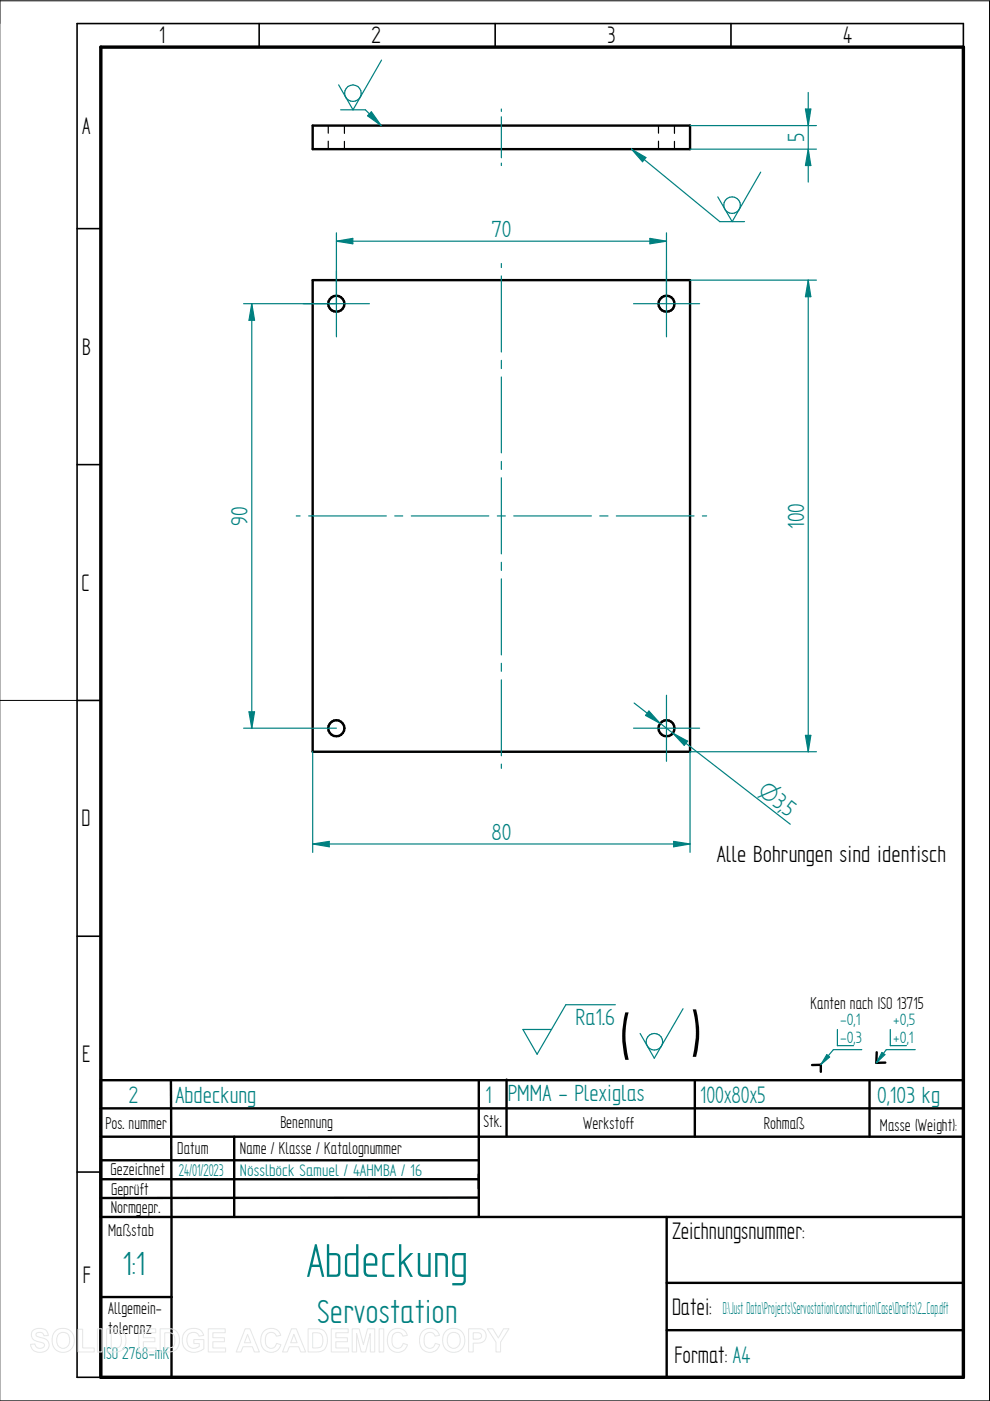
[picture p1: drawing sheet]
<svg xmlns="http://www.w3.org/2000/svg" width="210mm" height="297mm" viewBox="0 0 210 297" stroke-linecap="round" stroke-linejoin="round" font-family="sans-serif">
<path d="M0 0v297h209.8v-296.8h-209.8M0 148.5h16.3" fill="none" stroke="#000" stroke-width=".21"/>
<path d="M54.9 5v5M105 5v5M155 5v5M204.3 10v-5h-188v287h5.1M16.3 48.5h5.1M16.3 98.5h5.1M16.3 148.5h5.1M16.3 198.5h5.1M16.3 248.5h5.1" fill="none" stroke="#000" stroke-width=".34"/>
<path d="M21.4 10h182.9v282h-182.9z" fill="none" stroke="#000" stroke-width=".72"/>
<g fill="none" stroke="#000" stroke-width=".51">
<path d="M21.4 229h182.9v63h-182.9zM21.4 235h182.9M36.2 229l.2 63M101.5 229v28.9M107.4 228.9v12M147.3 229v12M174 225.8h-1.8M174 225.7v1.5M184.4 229v12M185.9 223.1l-.1 2.2h1.9M21.4 258h182.9M21.4 241h182.9"/>
<path d="M21.4 250h79.9M21.4 246h79.9M49.7 241v17M101.3 253.9l-79.9 .1M141.4 258v34M21.4 275h15M141.4 272h62.9M141.4 282h62.9"/>
</g>
<circle cx="38.4" cy="292" r=".25" fill="#000"/>
<path d="M176.7 222.5l-2.7 3.2" fill="none" stroke="#008080" stroke-width=".25"/>
<path d="M175.3 223.6l.6 .5-1.9 1.6z" fill="#008080"/>
<path d="M177.5 218.3v3.4h3.5M175.3 223.6l.6 .5-1.9 1.6zM176.7 222.5h6M187.9 222.5l-2.1 2.8" fill="none" stroke="#008080" stroke-width=".25"/>
<path d="M187 223.1l.6 .5-1.8 1.7z" fill="#008080"/>
<g fill="none" stroke="#008080" stroke-width=".25">
<path d="M106.3 23.1v.5M106.3 24.8v8.6M106.3 34.6v.5M106.3 55.9v.8M106.3 58.5v16.1M146.3 59.4h26.8M171.4 59.4l.5 3.5h-1.1zM106.3 76.4v1.7M106.3 79.9v16.1M106.3 97.8v1.7M62.8 109.4h.8M65.4 109.4h16.5"/>
<path d="M83.7 109.4h1.7M87.2 109.4h16.4M105.5 109.4h1.6M106.3 101.3v16.1M106.3 119.2v1.7M108.9 109.4h16.5M127.2 109.4h1.7M130.7 109.4h16.5M148.9 109.4h.9M106.3 122.7v16.2M106.3 140.6v1.7M106.3 144.1v16.1"/>
<path d="M146.3 159.4h26.8M106.3 162v.9M130.5 213h-10.5l-6.1 10.5-3-5.2h6M144.8 213.9l-6.1 10.5-3-5.3M188.8 218.3v3.4h3.4M187 223.1l.6 .5-1.8 1.7zM187.9 222.5h6.2"/>
<circle cx="138.7" cy="220.9" r="1.76"/>
</g>
<g fill="none" stroke="#000" stroke-width=".51">
<path d="M66.3 26.6h80v5h-80zM66.3 59.4h80v100h-80z"/>
<circle cx="71.3" cy="64.4" r="1.7"/>
<circle cx="141.3" cy="64.4" r="1.68"/>
<circle cx="71.3" cy="154.4" r="1.71"/>
<circle cx="141.3" cy="154.4" r="1.69"/>
</g>
<path d="M69.6 26.6v1.6M69.6 29.9v1.7M73 26.6v1.7M73 30v1.6M139.6 26.6v1.6M139.6 29.9v1.7M143 26.6v1.7M143 30v1.6" fill="none" stroke="#000" stroke-width=".25"/>
<path d="M171.4 59.4l.5 3.5h-1.1z" fill="#008080"/>
<path d="M170.8 155.9h1.1l-.5 3.5z" fill="none" stroke="#008080" stroke-width=".25"/>
<path d="M170.8 155.9h1.1l-.5 3.5z" fill="#008080"/>
<path d="M171.4 59.4v100M66.3 159.4v21.3M146.3 159.4v21.3M66.3 178.9l3.5-.5v1.1z" fill="none" stroke="#008080" stroke-width=".25"/>
<path d="M66.3 178.9l3.5-.5v1.1z" fill="#008080"/>
<path d="M142.8 178.4l3.5 .5-3.5 .6z" fill="none" stroke="#008080" stroke-width=".25"/>
<path d="M142.8 178.4l3.5 .5-3.5 .6z" fill="#008080"/>
<path d="M146.3 26.6h26.8M146.3 31.6h26.8M170.8 23.1h1.1l-.5 3.5zM66.3 178.9h80" fill="none" stroke="#008080" stroke-width=".25"/>
<path d="M170.8 23.1h1.1l-.5 3.5z" fill="#008080"/>
<path d="M171.4 31.6l.5 3.5h-1.1z" fill="none" stroke="#008080" stroke-width=".25"/>
<path d="M171.4 31.6l.5 3.5h-1.1z" fill="#008080"/>
<path d="M171.4 19.6v19M51.6 64.4h19.7M53.4 64.4l.6 3.5h-1.2zM51.6 154.4h19.7" fill="none" stroke="#008080" stroke-width=".25"/>
<path d="M53.4 64.4l.6 3.5h-1.2z" fill="#008080"/>
<path d="M52.8 150.9h1.2l-.6 3.5z" fill="none" stroke="#008080" stroke-width=".25"/>
<path d="M52.8 150.9h1.2l-.6 3.5z" fill="#008080"/>
<path d="M71.3 51.1l3.5-.6v1.2zM71.3 49.4v15M141.3 49.4v15M53.4 64.4v90" fill="none" stroke="#008080" stroke-width=".25"/>
<path d="M71.3 51.1l3.5-.6v1.2z" fill="#008080"/>
<path d="M137.8 50.5l3.5 .6-3.5 .6z" fill="none" stroke="#008080" stroke-width=".25"/>
<path d="M137.8 50.5l3.5 .6-3.5 .6z" fill="#008080"/>
<path d="M71.3 51.1h70M134.5 149.1l33.1 25.7M137.6 150.7l2.4 2.7-3.1-1.7z" fill="none" stroke="#008080" stroke-width=".25"/>
<path d="M137.6 150.7l2.4 2.7-3.1-1.7z" fill="#008080"/>
<path d="M142.7 155.4l3.1 1.7-.7 .9z" fill="none" stroke="#008080" stroke-width=".25"/>
<path d="M142.7 155.4l3.1 1.7-.7 .9z" fill="#008080"/>
<path d="M77.5 23.3l3.3 3.3M71.3 57.4v14M141.3 57.4v14M64.3 64.4h14M134.3 64.4h14M134.3 154.4h14M141.3 147.4v14" fill="none" stroke="#008080" stroke-width=".25"/>
<path d="M78.7 23.7l2.1 2.9-2.9-2z" fill="#008080"/>
<g fill="none" stroke="#008080" stroke-width=".25">
<path d="M80.9 12.7l-6.1 10.6-3-5.3M72.2 23.3h5.3M78.7 23.7l2.1 2.9-2.9-2zM133.9 31.6l18.7 15.4"/>
<circle cx="74.8" cy="19.7" r="1.76"/>
</g>
<path d="M133.9 31.6l3 1.8-.7 .9z" fill="#008080"/>
<g fill="none" stroke="#008080" stroke-width=".25">
<path d="M133.9 31.6l3 1.8-.7 .9zM161.3 36.5l-6.1 10.5-3-5.3M152.6 47h5.3"/>
<circle cx="155.2" cy="43.5" r="1.76"/>
</g>
<g fill="none" stroke="#e6e6e6" stroke-width=".21">
<path d="M7 282.1a2.33 2.33 0 0 1 2.9 .2l.3 .9h-.9a.91 .91 0 0 0-.7-.7 .91 .91 0 0 0-1 .5l.1 .3 .5 .2a2.12 2.12 0 0 1 2.2 1.4 1.76 1.76 0 0 1-2.4 1.8l-.7-.2-.6-.7-.2-.8 .9-.1a1.05 1.05 0 0 0 .9 1 1.05 1.05 0 0 0 1.1-.7 1.7 1.7 0 0 0-1.6-.8 1.39 1.39 0 0 1-.8-2.3zM11.7 282.3a2.47 2.47 0 0 1 3.1-.2 2.47 2.47 0 0 1 .8 3 2.4 2.4 0 0 1-3 1.5 2.4 2.4 0 0 1-1.5-3.1zM12.4 282.9a1.39 1.39 0 0 1 1.7-.3 1.39 1.39 0 0 1 .7 1.5 1.41 1.41 0 0 1-1.4 1.8 1.41 1.41 0 0 1-1.4-1.8l.1-.7zM16.6 281.8h.9v4h2.5v.8h-3.4zM20.7 281.7h.9v4.9h-.9zM20.7 286.6h.1M22.6 281.7h1.8a2.2 2.2 0 0 1 2.3 2.8 2.05 2.05 0 0 1-2.3 2.1h-1.8zM23.6 282.6a1.8 1.8 0 0 1 1.9 .5 2.03 2.03 0 0 1-.4 2.6l-1.5 .1zM29.4 281.7h3.6v.9h-2.6v1h2.5v.9h-2.5v1.3h2.7v.8h-3.7zM34 281.7h1.7a2.2 2.2 0 0 1 2.3 2.8 2.05 2.05 0 0 1-2.2 2.1h-1.8zM34.9 282.6a1.8 1.8 0 0 1 2 .5 2.03 2.03 0 0 1-.5 2.6l-1.5 .1zM39.3 282.3a2.56 2.56 0 0 1 3.6 .2l.3 .6-1 .2a1.36 1.36 0 0 0-1.6-.7 1.36 1.36 0 0 0-1 1.5 1.55 1.55 0 0 0 .8 1.6 1.55 1.55 0 0 0 1.8-.2v-.6h-1.1v-.9h2.1v2a2.7 2.7 0 0 1-4.5-1.2 2.79 2.79 0 0 1 .6-2.5z"/>
<path d="M44.2 281.7h3.6v.9h-2.7v1h2.5v.9h-2.5v1.3h2.7v.8h-3.6zM52 281.7h1l2 4.9h-1.1l-.4-1.1h-2l-.4 1.1h-1zM52.5 282.9l.7 1.8h-1.4zM55.9 282.3a2.15 2.15 0 0 1 3.6 .8l-.9 .2a1.24 1.24 0 0 0-1.6-.7 1.24 1.24 0 0 0-.7 1.5 1.25 1.25 0 0 0 .5 1.6 1.25 1.25 0 0 0 1.6-.3l.2-.6 1 .3a2.19 2.19 0 0 1-2.6 1.6 2.19 2.19 0 0 1-1.7-2.5l.1-.9zM61.8 281.7h1l2 4.9h-1l-.5-1.1h-2l-.4 1.1h-1zM62.3 282.9l.7 1.8h-1.4zM65.3 281.7h1.8a2.2 2.2 0 0 1 2.3 2.8 2.05 2.05 0 0 1-2.3 2.1h-1.8zM66.3 282.6a1.8 1.8 0 0 1 1.9 .5 2.03 2.03 0 0 1-.4 2.6l-1.5 .1zM70.2 281.7h3.6v.9h-2.6v1h2.5v.9h-2.5v1.3h2.7v.8h-3.7zM74.7 281.7h1.5l.8 3.4 .9-3.4h1.6v4.9h-1v-3.9l-1 3.9h-.9l-1-3.9v3.9h-.9zM80.4 281.7h1v4.9h-1zM80.4 286.6h.1"/>
<path d="M82.7 282.3a2.15 2.15 0 0 1 3.7 .8l-1 .2a1.24 1.24 0 0 0-1.6-.7 1.24 1.24 0 0 0-.7 1.5 1.25 1.25 0 0 0 .5 1.6 1.25 1.25 0 0 0 1.6-.3l.3-.6 .9 .3a2.19 2.19 0 0 1-2.6 1.6 2.19 2.19 0 0 1-1.7-2.5l.1-.9zM89.5 282.3a2.15 2.15 0 0 1 3.7 .8l-1 .2a1.24 1.24 0 0 0-1.5-.7 1.24 1.24 0 0 0-.8 1.5 1.25 1.25 0 0 0 .5 1.6 1.25 1.25 0 0 0 1.6-.3l.3-.6 .9 .3a2.19 2.19 0 0 1-2.5 1.6 2.19 2.19 0 0 1-1.8-2.5l.1-.9zM94.5 282.3a2.47 2.47 0 0 1 3.1-.2 2.47 2.47 0 0 1 .8 3 2.4 2.4 0 0 1-3 1.5 2.4 2.4 0 0 1-1.5-3.1zM95.2 282.9a1.39 1.39 0 0 1 1.7-.3 1.39 1.39 0 0 1 .7 1.5 1.41 1.41 0 0 1-1.4 1.8 1.41 1.41 0 0 1-1.4-1.8l.1-.7zM99.4 281.7h1.5a1.58 1.58 0 0 1 2 .8 1.58 1.58 0 0 1-.6 2.1l-.8 .1-1.2 .1v1.8h-.9zM100.3 282.6h.5a.87 .87 0 0 1 1.3 .8l-.5 .4-1.3 .1zM103.3 281.7h1.2l1.2 2 1.1-2h1.1l-1.8 2.9v2h-.9v-2z"/>
</g>
<g font-size="16.1">
<text x="131.2" y="224.6">(</text>
<text x="146.3" y="224">)</text>
</g>
<text font-size="11.3" fill="#008080" x="65" y="270.7">Abdeckung</text>
<g font-size="8" fill="#008080">
<text x="26" y="270.4">1:1</text>
<text x="67.2" y="280.5">Servostation</text>
</g>
<g font-size="5.7">
<text x="33.8" y="9.2">1</text>
<text x="78.8" y="9.2">2</text>
<text x="128.8" y="9.2">3</text>
<text x="178.8" y="9.2">4</text>
<text x="17.4" y="28.4">A</text>
<text x="17.4" y="75.2">B</text>
<text x="17.3" y="125.2">C</text>
<text x="17.3" y="175.2">D</text>
<text x="17.4" y="225.2">E</text>
<text x="142.5" y="262.7">Zeichnungsnummer:</text>
<text x="17.6" y="271.9">F</text>
<text x="142.5" y="278.7">Datei:</text>
<text x="143" y="289">Format: A4</text>
</g>
<g font-size="5.7" fill="#008080">
<text x="27.3" y="233.8">2</text>
<text x="103" y="233.9">1</text>
<text x="148.5" y="233.8">100x80x5</text>
</g>
<g font-size="5.6" fill="#008080">
<text x="170.5" y="30.1" transform="rotate(-90 170.5 30.1)">5</text>
<text x="104.2" y="50.2">70</text>
<text x="52.5" y="111.5" transform="rotate(-90 52.5 111.5)">90</text>
<text x="170.5" y="112.2" transform="rotate(-90 170.5 112.2)">100</text>
<text x="165.6" y="172.1" transform="rotate(38 165.6 172.1)">5</text>
<text x="104.2" y="178.1">80</text>
<text x="122" y="217.4">Ra1.6</text>
<text x="37.2" y="233.9">Abdeckung</text>
<text x="107.7" y="233.5">PMMA - Plexiglas</text>
<text x="186" y="233.8">0,103 kg</text>
</g>
<text font-size="5.6" x="152" y="182.8">Alle Bohrungen sind identisch</text>
<text font-size="5.4" fill="#008080" x="160.4" y="168.1" transform="rotate(38 160.4 168.1)">O3,</text>
<g font-size="4.1">
<text x="171.9" y="214">Kanten nach ISO 13715</text>
<text x="22.4" y="239.4">Pos. nummer</text>
<text x="59.4" y="239.2">Benennung</text>
<text x="102.5" y="239">Stk.</text>
<text x="123.7" y="239.4">Werkstoff</text>
<text x="161.9" y="239.3">Rohmaß</text>
<text x="186.6" y="239.7">Masse (Weight):</text>
<text x="37.6" y="244.8">Datum</text>
<text x="50.9" y="244.7">Name / Klasse / Katalognummer</text>
<text x="23.4" y="249.2">Gezeichnet</text>
<text x="23.5" y="257.2">Normgepr.</text>
<text x="23.5" y="253.3">Geprüft</text>
<text x="22.9" y="262.1">Maßstab</text>
<text x="22.9" y="278.6">Allgemein-</text>
<text x="22.9" y="282.7">toleranz</text>
</g>
<g font-size="4.1" fill="#008080">
<text x="37.9" y="249.3">24/01/2023</text>
<text x="153.2" y="278.6">D:\Just Data\Projects\Servostation\construction\Case\Drafts\2_Cap.dft</text>
<text x="21.8" y="288">ISO 2768-mK</text>
</g>
<text font-size="4" fill="#008080" x="50.9" y="249.3">Nösslböck Samuel / 4AHMBA / 16</text>
<g font-size="3.9" fill="#008080">
<text x="178.1" y="217.4">-0,1</text>
<text x="178.1" y="221.1">-0,3</text>
<text x="189.4" y="217.4">+0,5</text>
<text x="189.4" y="221.1">+0,1</text>
</g>
</svg>
